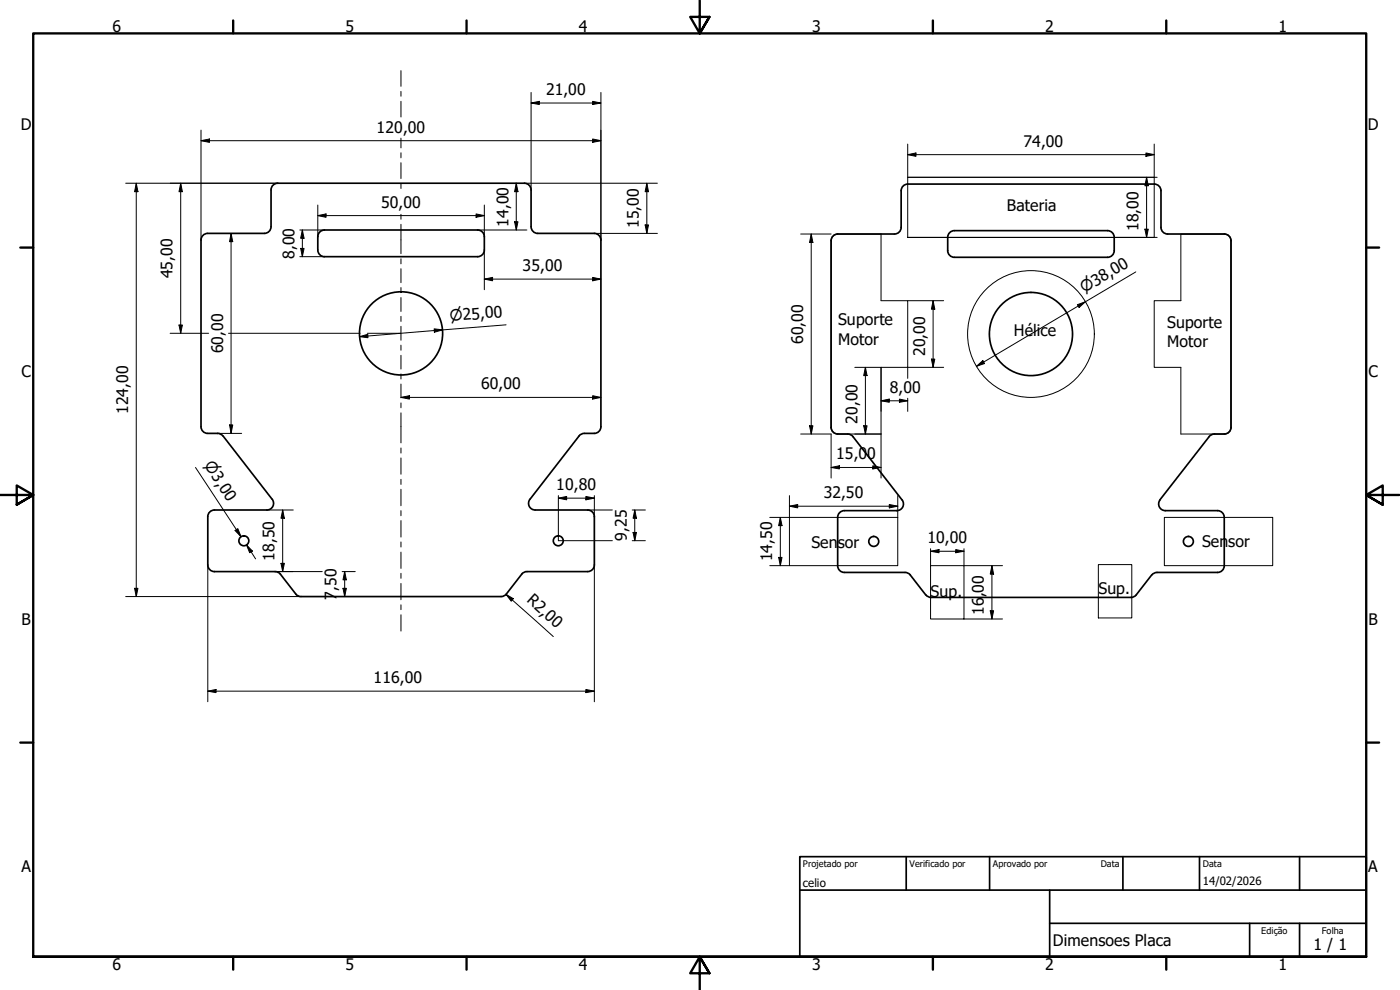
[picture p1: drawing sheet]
<svg xmlns="http://www.w3.org/2000/svg" width="420mm" height="297mm" viewBox="0 0 420 297" stroke-linecap="round" stroke-linejoin="round" font-family="sans-serif">
<g fill="none" stroke="#000" stroke-width=".51">
<path d="M81.3 57v11M157.4 55h-74.1a2 2 0 0 0-2 2M157.4 55a2 2 0 0 1 2 2M159.4 57v11M270.4 57.2v11M270.4 57.2a2 2 0 0 1 2-2h74a2 2 0 0 1 2 2M348.4 57.2v11M81.3 68a2 2 0 0 1-1.9 2h-17.1a2 2 0 0 0-2 2v56a2 2 0 0 0 2 2h3M95.4 75a2 2 0 0 0 2 2M97.3 69h46.1a2 2 0 0 1 2 2v4M97.4 69a2 2 0 0 0-2 2v4M145.4 75a2 2 0 0 1-2 2h-46.1"/>
<path d="M159.4 68a2 2 0 0 0 2 2h16.9a2 2 0 0 1 2 2v56a2 2 0 0 1-2 2h-2.9M270.4 68.2a2 2 0 0 1-2 2h-17a2 2 0 0 0-2 2v56a2 2 0 0 0 2 2h3M284.4 75.2a2 2 0 0 0 2 2M286.4 69.2a2 2 0 0 0-2 2v4M286.4 69.2h46M286.4 77.2h46M332.4 69.2a2 2 0 0 1 2 2v4M334.4 75.2a2 2 0 0 1-2 2M348.4 68.2a2 2 0 0 0 2 2M350.4 70.2h17a2 2 0 0 1 2 2v56a2 2 0 0 1-2 2h-3M65.3 130l.7 .2 .9 .6 14.8 19M175.4 130l-1.1 .3-.5 .5-14.8 19a2 2 0 0 0-.2 2.1 2 2 0 0 0 1.8 1.1h15.7"/>
<path d="M254.4 130.2l.7 .2 .9 .6 14.7 19a1.99 1.99 0 0 1 .2 2.1 1.99 1.99 0 0 1-1.8 1.1M364.5 130.2l-1.1 .3-.5 .5-14.8 19a2 2 0 0 0-.2 2.1 2 2 0 0 0 1.8 1.1h15.7M64.3 153h15.8M64.4 153a2 2 0 0 0-2 2v14.5M81.7 149.8a2 2 0 0 1 .2 2.1 2 2 0 0 1-1.8 1.1M176.4 153a2 2 0 0 1 2 2v14.5M253.4 153.2a2 2 0 0 0-2 2v14.5M253.4 153.2h15.8M365.4 153.2a2 2 0 0 1 2 2v14.5M62.4 169.5a2 2 0 0 0 2 2M64.3 171.5h18.2M82.6 171.5l.7 .1 .9 .7"/>
<path d="M84.1 172.3l4.7 5.9M88.7 178.2l.9 .7 .7 .1h60.1M152 178.2l-.6 .5-1 .3M176.3 171.5h-18.5l-1.2 .8-4.6 5.9M178.4 169.5a2 2 0 0 1-2 2M251.4 169.8a2 2 0 0 0 2 2M253.4 171.8l18.9 .1 .9 .6 4.6 6 .9 .6 .7 .1h60.1M365.4 171.8l-18.9 .1-.9 .6-4.8 6.2-1.4 .5M367.4 169.8a2 2 0 0 1-2 2"/>
<circle cx="120.4" cy="100" r="12.5"/>
<circle cx="309.4" cy="100.2" r="12.5"/>
<circle cx="73.2" cy="162.3" r="1.49"/>
<circle cx="167.5" cy="162.3" r="1.49"/>
<circle cx="262.2" cy="162.5" r="1.49"/>
<circle cx="356.6" cy="162.5" r="1.49"/>
</g>
<!-- layer: Borda (ISO) -->
<g fill="none" stroke="#000" stroke-width=".7">
<path d="M70 6.1v3.9M140 6.1v3.9M210 0v10l-2.9-4.9h5.8l-2.9 4.9 2.9-4.9M280 6.1v3.9M350 6.1v3.9M6.1 74.3h3.9M410 74.3h3.9M0 148.5h10l-5-2.8v5.7l5-2.9-5 2.9M420 148.5h-10l5-2.8v5.7l-5-2.9 5 2.9M6.1 222.8h3.9M410 222.8h3.9M10 287.1v-277.1h400v277.1h-400h400"/>
<path d="M70 287.1v3.8M140 287.1v3.8M212.9 292l-2.9-4.9 2.9 4.9h-5.8l2.9-4.9v9.9M280 287.1v3.8M350 287.1v3.8"/>
</g>
<path d="M240 257h170v30.1h-170zM272 257v10.1M297 257v10.1M337 257v10.1M360 257v10.1M390 257v10.1M240 267.1h170M315 277h95M315 267.1v20M375 277v10.1M390 277v10.1" fill="none" stroke="#000" stroke-width=".51"/>
<!-- layer: Geometria de rascunho (ISO) -->
<g fill="none" stroke="#000" stroke-width=".3">
<path d="M272.4 53.2h74v18h-74zM250 70.8l1.4-.6h13v20h8v20h-8v20h-13a2 2 0 0 1-2-2v-56zM354.4 70.2h13a2 2 0 0 1 2 2v56a2 2 0 0 1-2 2h-13v-20h-8v-20h8zM236.9 155.2h32.5v14.5h-32.5zM349.4 155.2h32.6v14.5h-32.6zM279.3 169.7h10v16h-10zM329.6 169.4h10.1v16h-10.1z"/>
<circle cx="309.4" cy="100.2" r="19"/>
</g>
<g fill="none" stroke="#000" stroke-width=".3">
<path d="M60.3 39v33M159.4 30.9l2.5-.5v1zM159.4 30.9h20.9M159.4 27.7v29.3M177.9 30.4l2.4 .5-2.4 .5zM180.3 27.7v44.3M37.7 55h45.7M40.9 55l.5 2.5h-1zM40.9 55v124M54.2 55l.5 2.5h-1zM54.2 55v45M60.3 42.2l2.6-.5v1z"/>
<path d="M60.3 42.2h120M154.9 55l.5 2.5h-1zM154.9 55v14M157.4 55h39.9M177.9 41.7l2.4 .5-2.4 .5zM194.1 55l.5 2.5h-1zM194.1 55v15M272.4 46.4l2.5-.5v1zM272.4 46.4h74M272.4 43.2v10h74.9M343.9 45.9l2.5 .5-2.5 .5zM344.1 53.2l.5 2.5h-1z"/>
<path d="M344.1 53.2v18M346.4 43.2v10M69.3 70l.5 2.5h-.9zM69.3 70v60M90 77h7.3M90 69h7.3M90.2 74.5h1l-.5 2.5zM90.7 69l.5 2.5h-1zM90.7 69v8M95.4 64.7l2.5-.5v1zM95.4 64.7h50M95.4 61.5v9.5"/>
<path d="M142.9 64.2l2.5 .5-2.5 .5zM143.4 69h14.7M145.4 61.5v9.5M145.4 75v11.9M154.4 66.5h1l-.5 2.5zM178.4 70h18.9M193.6 67.5h1l-.5 2.5zM240.3 70.2h9.1M243.5 70.2l.5 2.6h-1zM243.5 70.2v60M272.4 71.2h74.9M343.6 68.8h1l-.5 2.4z"/>
<path d="M51.1 100h11.5M53.7 97.5h1l-.5 2.5zM68.6 100h39.5M110.2 100h10.1M130.3 98.7l2.5 .3-2.4 .7zM145.4 83.7l2.4-.5v1.1zM145.4 83.7h34.9M151.9 97.5l-44 3.5M177.9 83.2l2.4 .5-2.4 .6zM272.4 90.2h10.8M280 90.2l.5 2.6h-1zM280 90.2v20"/>
<path d="M323.3 91.4l2.5-.9-2 1.8zM340.9 81.6l-47.8 28.3M107.9 101l2.5-.7v1zM120.3 119.2l2.6-.5v1zM120.3 119.2h60M177.9 118.7l2.4 .5-2.4 .5zM256.5 110.2h7.9v13.2M259.7 110.2l.5 2.5h-1zM259.7 110.2v20M269.9 119.7l2.5 .6-2.5 .4zM272.4 119.5v3.9M279.5 107.7h1l-.5 2.5z"/>
<path d="M283.2 110.2h-10.8v3.3M293.1 109.9l1.9-1.7 .5 .9zM65.3 130h7.2M68.9 127.5h.9l-.5 2.5zM240.3 130.2h9.1v13.2M243 127.7h1l-.5 2.5zM256.5 130.2h7.9v13.2M259.2 127.7h1l-.5 2.5zM261.9 139.7l2.5 .6-2.5 .4zM264.4 120.3l2.5-.6v1zM264.4 120.3h8M58.7 140.3l13.6 20.7-1.4-2.1"/>
<path d="M70.5 159.2l.9-.6 .9 2.4zM80.1 153h7.9M84.8 153l.5 2.5h-1zM84.8 153v18.5M167.6 149.5l2.5-.5v1zM167.6 148.7v13.5h16.2M167.6 149.5h10.8M175.8 149l2.6 .5-2.6 .5zM176.3 153h7.5M178.4 148.7v6.3M189.7 153h4M190 159.8h1l-.5 2.4z"/>
<path d="M190.5 153l.5 2.5h-1zM190.5 153v9.2M234.2 155.2l.5 2.5h-1zM234.2 155.2v14.5M236.9 151.9l2.5-.5v1zM236.9 148.7v6.5h-5.9M236.9 151.9h32.5M249.4 140.3l2.5-.6v1zM249.4 140.3h15M266.9 151.4l2.5 .5-2.5 .5zM269.4 148.7v6.5M37.7 179h52.7"/>
<path d="M40.4 176.5h1l-.5 2.5zM62.4 169.5v41.1M74 163.5l1.8 1.8-.9 .5zM74 163.5l2.7 4.2M82.5 171.5h14.2M84.3 169h1l-.5 2.5zM102.7 171.5h3.9M102.9 176.5h1l-.5 2.5zM103.4 171.5l.5 2.5h-1zM103.4 171.5v7.5M151.9 178.4l2.2 1.2-.7 .8zM151.9 178.4l14.2 12.6"/>
<path d="M178.4 169.5v41.1M189.7 162.2h4M231 169.7h5.9M233.7 167.2h1l-.5 2.5zM279.3 165.4l2.5-.5v.9zM279.3 165.4h10M279.3 164.6v5.1M286.8 164.9l2.5 .5-2.5 .4zM289.3 164.6v5.1h11.6M297.7 169.7l.5 2.6h-1zM297.7 169.7v16M289.3 185.7h11.6"/>
<path d="M297.2 183.2h1l-.5 2.5zM62.4 207.4l2.4-.5v.9zM62.4 207.4h116M175.8 206.9l2.6 .5-2.6 .4z"/>
</g>
<g fill="#000">
<path d="M159.4 30.9l2.5-.5v1zM177.9 30.4l2.4 .5-2.4 .5zM40.9 55l.5 2.5h-1zM54.2 55l.5 2.5h-1zM60.3 42.2l2.6-.5v1zM154.9 55l.5 2.5h-1zM177.9 41.7l2.4 .5-2.4 .5zM194.1 55l.5 2.5h-1zM272.4 46.4l2.5-.5v1zM343.9 45.9l2.5 .5-2.5 .5zM344.1 53.2l.5 2.5h-1zM69.3 70l.5 2.5h-.9z"/>
<path d="M90.2 74.5h1l-.5 2.5zM90.7 69l.5 2.5h-1zM95.4 64.7l2.5-.5v1zM142.9 64.2l2.5 .5-2.5 .5zM154.4 66.5h1l-.5 2.5zM193.6 67.5h1l-.5 2.5zM243.5 70.2l.5 2.6h-1zM343.6 68.8h1l-.5 2.4zM53.7 97.5h1l-.5 2.5zM130.3 98.7l2.5 .3-2.4 .7zM145.4 83.7l2.4-.5v1.1zM177.9 83.2l2.4 .5-2.4 .6z"/>
<path d="M280 90.2l.5 2.6h-1zM323.3 91.4l2.5-.9-2 1.8zM107.9 101l2.5-.7v1zM120.3 119.2l2.6-.5v1zM177.9 118.7l2.4 .5-2.4 .5zM259.7 110.2l.5 2.5h-1zM264.4 120.3l2.5-.6v1zM279.5 107.7h1l-.5 2.5zM293.1 109.9l1.9-1.7 .5 .9zM68.9 127.5h.9l-.5 2.5zM243 127.7h1l-.5 2.5zM249.4 140.3l2.5-.6v1z"/>
<path d="M259.2 127.7h1l-.5 2.5zM269.9 119.7l2.5 .6-2.5 .4zM70.5 159.2l.9-.6 .9 2.4zM84.8 153l.5 2.5h-1zM167.6 149.5l2.5-.5v1zM175.8 149l2.6 .5-2.6 .5zM190 159.8h1l-.5 2.4zM190.5 153l.5 2.5h-1zM234.2 155.2l.5 2.5h-1zM236.9 151.9l2.5-.5v1zM261.9 139.7l2.5 .6-2.5 .4zM266.9 151.4l2.5 .5-2.5 .5z"/>
<path d="M40.4 176.5h1l-.5 2.5zM74 163.5l1.8 1.8-.9 .5zM84.3 169h1l-.5 2.5zM102.9 176.5h1l-.5 2.5zM103.4 171.5l.5 2.5h-1zM151.9 178.4l2.2 1.2-.7 .8zM233.7 167.2h1l-.5 2.5zM279.3 165.4l2.5-.5v.9zM286.8 164.9l2.5 .5-2.5 .4zM297.7 169.7l.5 2.6h-1zM297.2 183.2h1l-.5 2.5zM62.4 207.4l2.4-.5v.9z"/>
<path d="M175.8 206.9l2.6 .5-2.6 .4z"/>
</g>
<!-- layer: Linha de centro (ISO) -->
<g fill="none" stroke="#000" stroke-width=".3">
<path d="M120.3 21.2v4.7M120.3 27.4v1.5M120.3 30.4v4.7M120.3 41.5v2.9M120.3 45.8v1.6M120.3 48.8v4.8M120.3 55v1.6M120.3 64.3v1.5M120.3 67.3v8.8M120.3 77.6v1.6M120.3 80.6v4.2M120.3 86.3v1.5"/>
<path d="M120.3 89.3v4.2M120.3 94.9v1.5M120.3 97.9v4.2M120.3 103.6v1.5M120.3 106.6v4.1M120.3 112.2v1.5M120.3 115.2v4.2M120.3 120.9v1.5M120.3 123.9v9M120.3 134.4v1.5M120.3 137.4v4.9M120.3 143.8v1.5"/>
<path d="M120.3 146.8v5M120.3 153.2v1.5M120.3 156.2v4.9M120.3 162.6v1.5M120.3 165.7v4.8M120.3 172v1.5M120.3 175.1v4.8M120.3 181.5v1.4M120.3 184.5v4.8"/>
</g>
<g font-size="4.8">
<text x="33.7" y="9.6">6</text>
<text x="103.7" y="9.6">5</text>
<text x="173.7" y="9.6">4</text>
<text x="243.7" y="9.6">3</text>
<text x="313.7" y="9.6">2</text>
<text x="383.7" y="9.6">1</text>
<text x="163.9" y="28.5">21,00</text>
<text x="6.2" y="38.9">D</text>
<text x="113" y="39.8">120,00</text>
<text x="410.5" y="38.9">D</text>
<text x="307.1" y="44">74,00</text>
<text x="114.4" y="62.3">50,00</text>
<text x="302.2" y="63.4">Bateria</text>
<text x="152.6" y="68" transform="rotate(-90 152.6 68)">14,00</text>
<text x="191.7" y="68.5" transform="rotate(-90 191.7 68.5)">15,00</text>
<text x="341.7" y="69.4" transform="rotate(-90 341.7 69.4)">18,00</text>
<text x="88.4" y="77.6" transform="rotate(-90 88.4 77.6)">8,00</text>
<text x="51.8" y="83.5" transform="rotate(-90 51.8 83.5)">45,00</text>
<text x="156.8" y="81.3">35,00</text>
<text x="251.5" y="97.6">Suporte</text>
<text x="304.3" y="101">Hélice</text>
<text x="350.3" y="98.4">Suporte</text>
<text x="67" y="106" transform="rotate(-90 67 106)">60,00</text>
<text x="241" y="103.2" transform="rotate(-90 241 103.2)">60,00</text>
<text x="251.5" y="103.4">Motor</text>
<text x="277.6" y="106.9" transform="rotate(-90 277.6 106.9)">20,00</text>
<text x="350.3" y="104.1">Motor</text>
<text x="6.4" y="113.1">C</text>
<text x="410.7" y="113.1">C</text>
<text x="144.4" y="116.8">60,00</text>
<text x="267.1" y="117.8">8,00</text>
<text x="38.5" y="124.3" transform="rotate(-90 38.5 124.3)">124,00</text>
<text x="257.3" y="127.1" transform="rotate(-90 257.3 127.1)">20,00</text>
<text x="251" y="137.8">15,00</text>
<text x="166.9" y="147.1">10,80</text>
<text x="247.2" y="149.5">32,50</text>
<text x="188.1" y="162.3" transform="rotate(-90 188.1 162.3)">9,25</text>
<text x="243.5" y="164.5">Sen</text>
<text x="251.4" y="164.5">sor</text>
<text x="278.3" y="163">10,00</text>
<text x="360.7" y="164.1">Sen</text>
<text x="368.6" y="164.1">sor</text>
<text x="82.4" y="168.3" transform="rotate(-90 82.4 168.3)">18,50</text>
<text x="231.8" y="168.5" transform="rotate(-90 231.8 168.5)">14,50</text>
<text x="101" y="179.9" transform="rotate(-90 101 179.9)">7,50</text>
<text x="279.3" y="179">Sup.</text>
<text x="295.3" y="179.2" transform="rotate(-90 295.3 179.2)">,00</text>
<text x="329.6" y="178.4">Sup.</text>
<text x="157.9" y="180.5" transform="rotate(42 157.9 180.5)">R2,00</text>
<text x="295.3" y="184.5" transform="rotate(-90 295.3 184.5)">16</text>
<text x="6.4" y="187.4">B</text>
<text x="410.7" y="187.4">B</text>
<text x="112.1" y="205">116,00</text>
<text x="6.4" y="261.7">A</text>
<text x="410.7" y="261.7">A</text>
<text x="316" y="283.8">Dimensoes Placa</text>
<text x="394.2" y="285">1 / 1</text>
<text x="33.7" y="290.9">6</text>
<text x="103.7" y="290.9">5</text>
<text x="173.7" y="290.9">4</text>
<text x="243.7" y="290.9">3</text>
<text x="313.7" y="290.9">2</text>
<text x="383.7" y="290.9">1</text>
</g>
<g font-size="4.6">
<text x="325.4" y="88" transform="rotate(-31 325.4 88)">⌀38,00</text>
<text x="135.1" y="96.4" transform="rotate(-5 135.1 96.4)">⌀25,00</text>
<text x="61.2" y="139.6" transform="rotate(57 61.2 139.6)">⌀3,00</text>
</g>
<g font-size="3.4">
<text x="241" y="266">celio</text>
<text x="361" y="265.5">14/02/2026</text>
</g>
<g font-size="2.7">
<text x="241" y="260.1">Projetado por</text>
<text x="273" y="260.1">Verificado por</text>
<text x="298" y="260.1">Aprovado por</text>
<text x="330.3" y="260">Data</text>
<text x="361" y="260">Data</text>
<text x="378.5" y="280.2">Edição</text>
<text x="396.7" y="280.1">Folha</text>
</g>
</svg>
